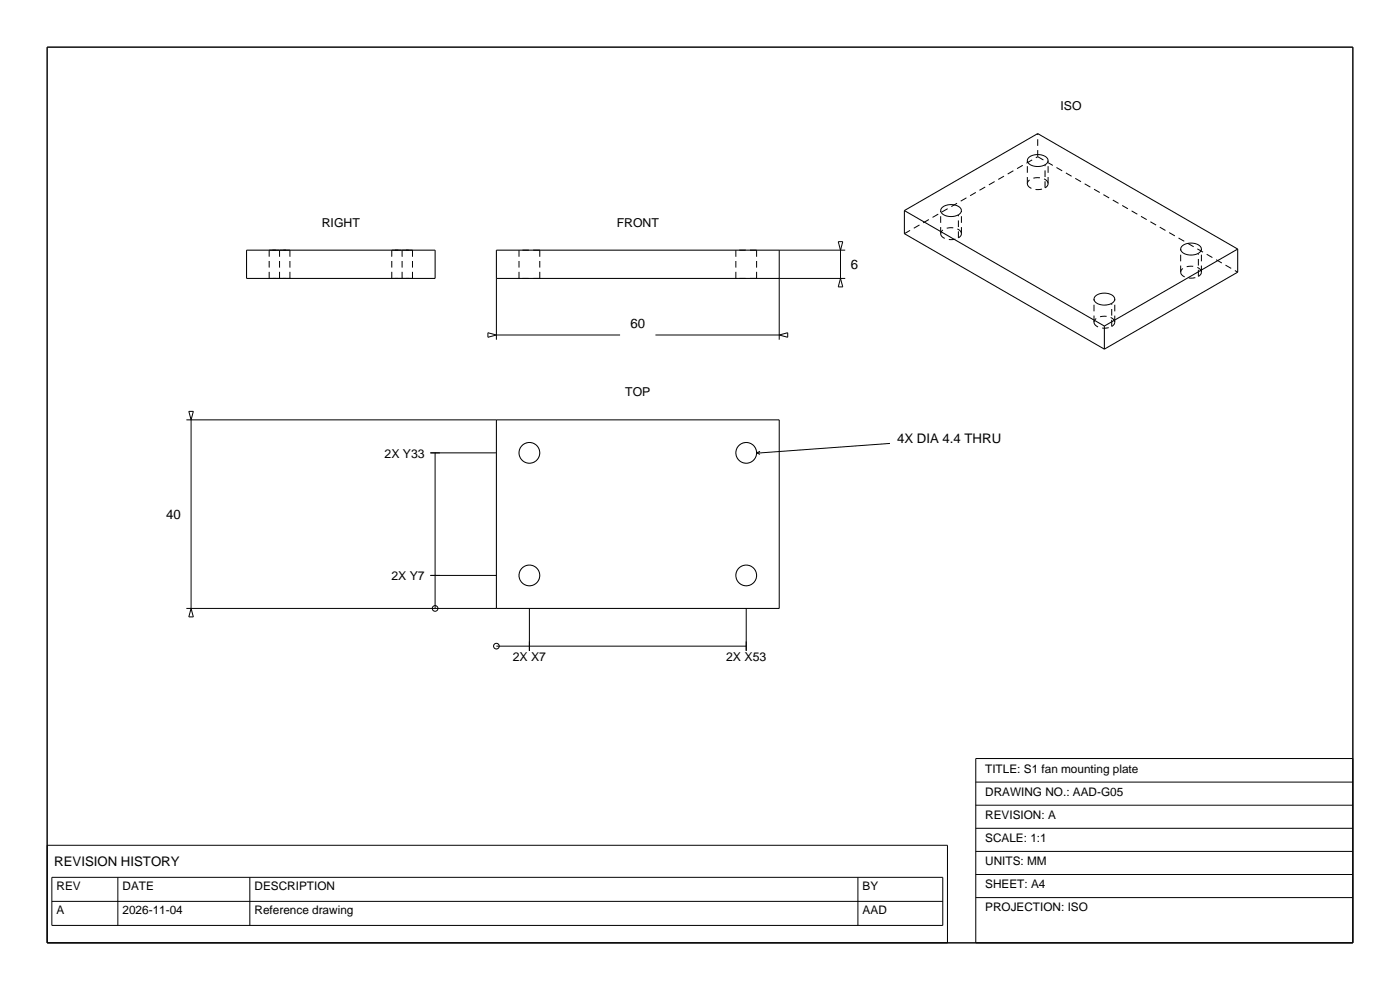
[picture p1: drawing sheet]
<svg xmlns="http://www.w3.org/2000/svg" width="297mm" height="210mm" viewBox="0 0 297 210" stroke-linecap="round" stroke-linejoin="round" font-family="sans-serif">
<path d="M10 10h277v190h-277z" fill="none" stroke="#000" stroke-width=".3"/>
<g fill="none" stroke="#000" stroke-width=".22">
<path d="M52.3 53.1h40v6h-40zM105.3 53.1h60v6h-60zM191.9 44.7v4.9l42.4 24.5M191.9 44.7l28.2-16.4 42.5 24.5M191.9 44.7l42.4 24.5M262.6 52.8v4.9l-28.3 16.4M262.6 52.8l-28.3 16.4M234.3 69.2v4.9M105.3 89.1h60v40h-60z"/>
<circle cx="112.3" cy="96.1" r="2.2"/>
<circle cx="158.3" cy="96.1" r="2.2"/>
<circle cx="112.3" cy="122.1" r="2.2"/>
<circle cx="158.3" cy="122.1" r="2.2"/>
</g>
<g fill="none" stroke="#000" stroke-width=".21" stroke-dasharray="1.4 .9" stroke-linecap="butt">
<path d="M217.9 39v-4.9M217.9 39a2.16 2.16 0 0 0 2.7 1.2l1.1-.3M220.1 33.2v-4.9M220.1 33.2l42.5 24.5M221.7 39.9v-4.9M221.7 39.9l.5-.5 .1-.4M222.3 39v-4.9M222.3 39a2.08 2.08 0 0 0-2.6-1.3l-1.1 .4-.5 .4-.2 .5M57.1 59.1v-6M57.1 59.1h2.2M57.1 53.1h2.2M59.3 59.1v-6"/>
<path d="M59.3 59.1h2.2M59.3 53.1h2.2M61.5 59.1h-4.4M61.5 53.1h-4.4M61.5 59.1v-6M83.1 59.1v-6M83.1 59.1h2.2M83.1 53.1h2.2M85.3 59.1v-6M85.3 59.1h2.2M85.3 53.1h2.2M87.5 59.1h-4.4"/>
<path d="M87.5 53.1h-4.4M87.5 59.1v-6M110.1 59.1v-6M114.5 59.1h-4.4M114.5 53.1h-4.4M114.5 59.1v-6M156.1 59.1v-6M160.5 59.1h-4.4M160.5 53.1h-4.4M160.5 59.1v-6M191.9 49.6l28.2-16.4M199.6 49.6v-4.9"/>
<path d="M199.6 49.6a2.16 2.16 0 0 0 2.6 1.2l1.1-.3M203.3 50.5v-4.9M203.3 50.5l.5-.4 .2-.5M204 49.6v-4.9M204 49.6a2.08 2.08 0 0 0-2.7-1.3l-.8 .2-.6 .4-.3 .7M250.5 57.7v-4.9M250.5 57.7a2.16 2.16 0 0 0 2.6 1.3l1.1-.4M254.2 58.6v-4.9M254.2 58.6l.5-.4 .2-.5M254.9 57.7v-4.9M254.9 57.7a2.08 2.08 0 0 0-2.7-1.2l-1.1 .3-.5 .4-.1 .5M232.1 68.3v-4.9"/>
<path d="M232.1 68.3a2.16 2.16 0 0 0 2.6 1.3l1.1-.4M235.8 69.2v-4.9M235.8 69.2l.5-.4 .2-.5M236.5 68.3v-4.9M236.5 68.3a2.08 2.08 0 0 0-2.6-1.2l-1.2 .3-.4 .5-.2 .4"/>
</g>
<g fill="none" stroke="#000" stroke-width=".21">
<path d="M218.3 33.3a2.92 2.92 0 0 1 4 .5v.5a2.09 2.09 0 0 1-2.4 1 1.65 1.65 0 0 1-1.9-1.5zM105.3 59.1v13M165.3 53.1h14M177.8 51.3h1l-.5 1.8zM178.3 53.1v6M178.3 59.1l.5 1.8h-1zM179.3 59.1h-14v13M199.9 44a2.92 2.92 0 0 1 4 .4v.5a2.09 2.09 0 0 1-2.4 1 1.65 1.65 0 0 1-1.9-1.5zM250.8 52.1a2.92 2.92 0 0 1 4 .5v.5a2.09 2.09 0 0 1-2.3 1 1.65 1.65 0 0 1-2-1.5zM103.5 70.6l1.8 .5-1.8 .4zM105.3 71.1h26.3M139.1 71.1h26.2"/>
<path d="M165.3 71.1l1.8-.5v.9zM232.5 62.7a2.92 2.92 0 0 1 3.9 .5v.5a2.09 2.09 0 0 1-2.3 1 1.65 1.65 0 0 1-2-1.5zM39.5 89.1h65.8M40.1 87.3h.9l-.5 1.8zM40.5 89.1v40M91.3 96.1h14M92.3 96.1v33M160.5 96.1l.7 .3M161.2 95.7l-.7 .4M188.8 94.1l-28.3 2M39.5 129.1h65.8M40.5 129.1l.5 1.8h-.9z"/>
<path d="M91.3 122.1h14M105.3 137.1h53M112.3 129.1v9M158.3 129.1v9M10 179.3h191v20.7h-191zM207 160.9h80v39.1h-80zM207 165.9h80M207 170.8h80M207 175.7h80M11 186.1h189v10.2h-189zM11 191.2h189M25 186.1v10.2"/>
<path d="M53 186.1v10.2M182 186.1v10.2M207 180.6h80M207 185.5h80M207 190.4h80"/>
<circle cx="92.3" cy="129.1" r=".6"/>
<circle cx="105.3" cy="137.1" r=".6"/>
</g>
<g font-size="2.8">
<text x="180.5" y="57.1">6</text>
<text x="133.7" y="69.7">60</text>
<text x="190.3" y="94.1">4X DIA 4.4 THRU</text>
<text x="35.2" y="110.1">40</text>
<text x="11.5" y="183.8">REVISION HISTORY</text>
</g>
<g font-size="2.6">
<text x="225" y="23.3">ISO</text>
<text x="68.3" y="48.1">RIGHT</text>
<text x="130.8" y="48.1">FRONT</text>
<text x="132.6" y="84.1">TOP</text>
<text x="81.6" y="97.1">2X Y33</text>
<text x="83" y="123.1">2X Y7</text>
<text x="108.8" y="140.3">2X X7</text>
<text x="154" y="140.3">2X X53</text>
</g>
<g font-size="2.5">
<text x="209" y="163.9">TITLE: S1 fan mounting plate</text>
<text x="209" y="168.8">DRAWING NO.: AAD-G05</text>
<text x="209" y="173.7">REVISION: A</text>
<text x="209" y="178.6">SCALE: 1:1</text>
<text x="209" y="183.5">UNITS: MM</text>
<text x="12" y="188.8">REV</text>
<text x="26" y="188.8">DATE</text>
<text x="54" y="188.8">DESCRIPTION</text>
<text x="183" y="188.8">BY</text>
<text x="209" y="188.4">SHEET: A4</text>
<text x="12" y="193.9">A</text>
<text x="26" y="193.9">2026-11-04</text>
<text x="54" y="193.9">Reference drawing</text>
<text x="183" y="193.9">AAD</text>
<text x="209" y="193.3">PROJECTION: ISO</text>
</g>
</svg>
